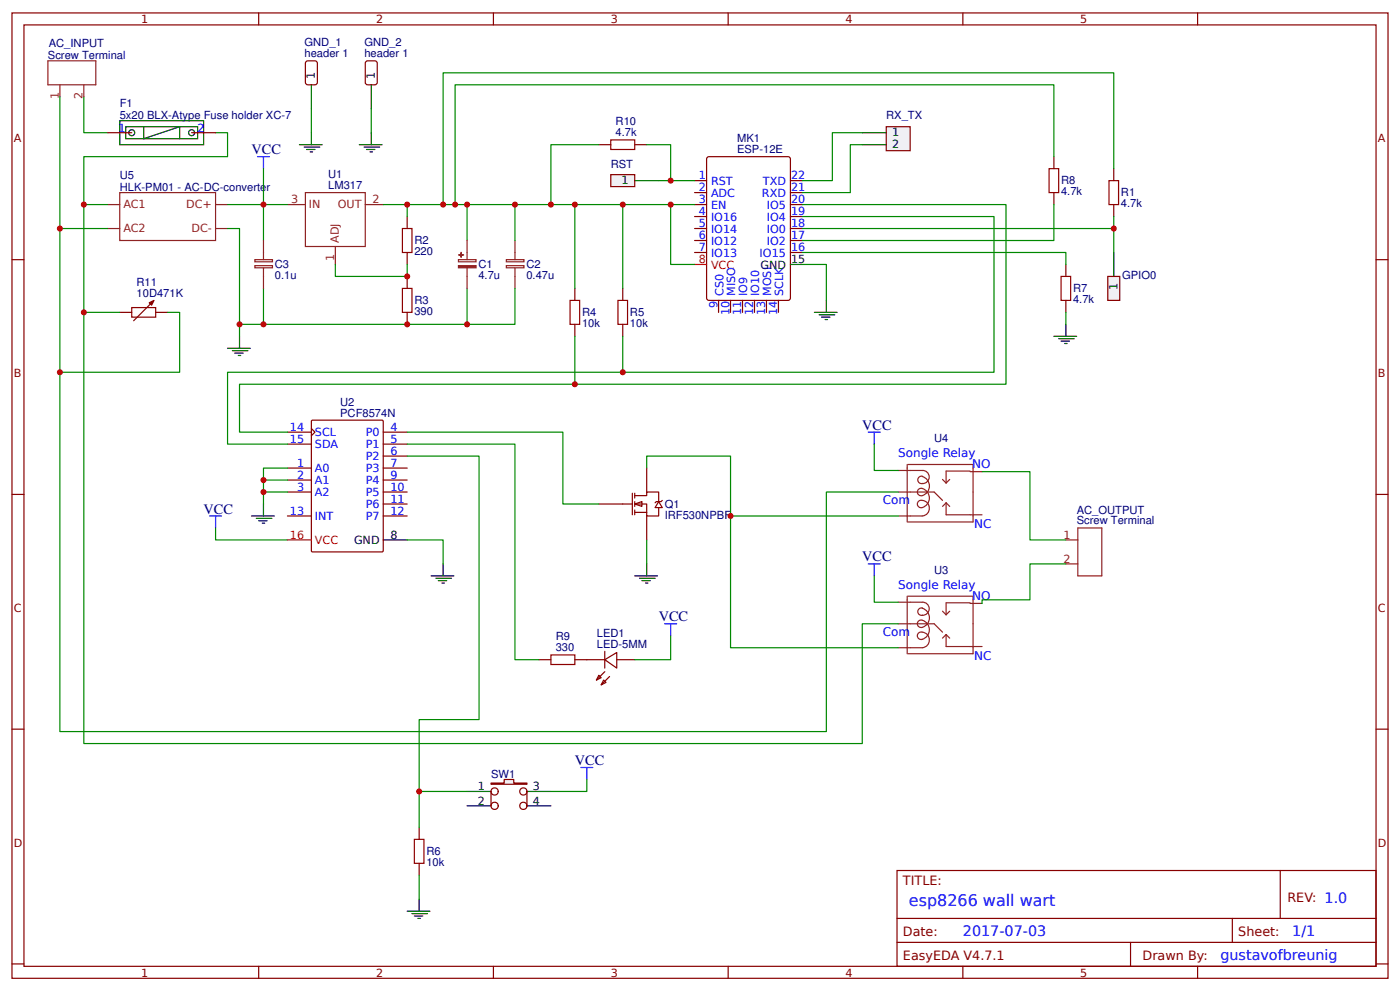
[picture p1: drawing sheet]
# EasyEDA schematic schematic.json
TITLE: esp8266 wall wart; REV: 1.0; Date: 2017-07-03; Sheet: 1/1; Drawn By: gustavofbreunig

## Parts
AC_INPUT  Screw Terminal  [H2-5.0-10.5X8.0MM]
AC_OUTPUT  Screw Terminal  [H2-5.0-10.5X8.0MM]
C1  4.7u  [CAP-D5.0XF2.0]
C2  0.47u  [RAD-0.1]
C3  0.1u  [RAD-0.1]
F1  5x20 BLX-Atype Fuse holder XC-7  [5X20-BLX-A]
GND_1  header 1  [HDR-1X1/2.54]
GND_2  header 1  [HDR-1X1/2.54]
GPIO0  Header-Male-2.54_1x1  [HDR-1X1/2.54]
LED1  LED-5MM  [LED-5MM/2.54]
MK1  ESP-12E  [ESP-12E]
Q1  IRF530NPBF  [TO-220(TO-220-3)]
R1  4.7k  [AXIAL-0.3]
R2  220  [AXIAL-0.3]
R3  390  [AXIAL-0.3]
R4  10k  [AXIAL-0.3]
R5  10k  [AXIAL-0.3]
R6  10k  [AXIAL-0.3]
R7  4.7k  [AXIAL-0.3]
R8  4.7k  [AXIAL-0.3]
R9  330  [AXIAL-0.3]
R10  4.7k  [AXIAL-0.3]
R11  10D471K  [PS-RES-12.5*6.7]
RST  Header-Male-2.54_1x1  [HDR-1X1/2.54]
RX_TX  Header-Female-2.54_1x2  [HDR-1X2/2.54]
SW1  SWITCH-6x6x5_TH  [SWITCH-6X6X5_TH]
U1  LM317  [TO-220]
U2  PCF8574N  [DIP16]
U3  SONGLE RELAY DPDT  [SONGLE POWER RELAY]
U4  SONGLE RELAY DPDT  [SONGLE POWER RELAY]
U5  HLK-PM01 - AC-DC-converter  [HLK-PM01]

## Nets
GND: C1.2 C2.2 C3.2 GND_1.1 GND_2.1 MK1.15(GND) Q1.3(S) R3.1 R6.1 R7.1 U2.1(A0) U2.2(A1) U2.3(A2) U2.8(GND) U5.3(DC-)
VCC: C3.1 LED1.1(+) SW1.3 U1.3(IN) U2.16(VCC) U3.COIL1 U4.COIL1 U5.4(DC+)
AC_INPUT_2: AC_INPUT.2 F1.1
MK1_1: MK1.1(RST) R10.2 RST.1
MK1_16: MK1.16(IO15) R7.2
MK1_17: MK1.17(IO2) R8.1
MK1_18: GPIO0.1 MK1.18(IO0) R1.1
MK1_19: MK1.19(IO4) R5.1 U2.15(SDA)
MK1_20: MK1.20(IO5) R4.1 U2.14(SCL)
MK1_21: MK1.21(RXD) RX_TX.2
MK1_22: MK1.22(TXD) RX_TX.1
Q1_2: Q1.2(D) U3.COIL2 U4.COIL2
R9_2: LED1.2(-) R9.2
U1_1: R2.1 R3.2 U1.1(ADJ)
U1_2: C1.1 C2.1 MK1.3(EN) MK1.8(VCC) R1.2 R2.2 R4.2 R5.2 R8.2 R10.1 U1.2(OUT)
U2_4: Q1.1(G) U2.4(P0)
U2_5: R9.1 U2.5(P1)
U2_6: R6.2 SW1.1 U2.6(P2)
U3_MAIN: F1.2 R11.1 U3.MAIN U5.1(AC1)
U3_NC: AC_OUTPUT.2 U3.NC
U4_MAIN: AC_INPUT.1 R11.2 U4.MAIN U5.2(AC2)
U4_NC: AC_OUTPUT.1 U4.NC

Not connected (* = marked no-connect by the designer): MK1 2(ADC) 4(IO16) 5(IO14) 6(IO12) 7(IO13) 9(CS0) 10(MISO) 11(IO9) 12(IO10) 13(MOSI) 14(SCLK); SW1 2 4; U2 7(P3) 9(P4) 10(P5) 11(P6) 12(P7) 13(INT); U3 NO; U4 NO
